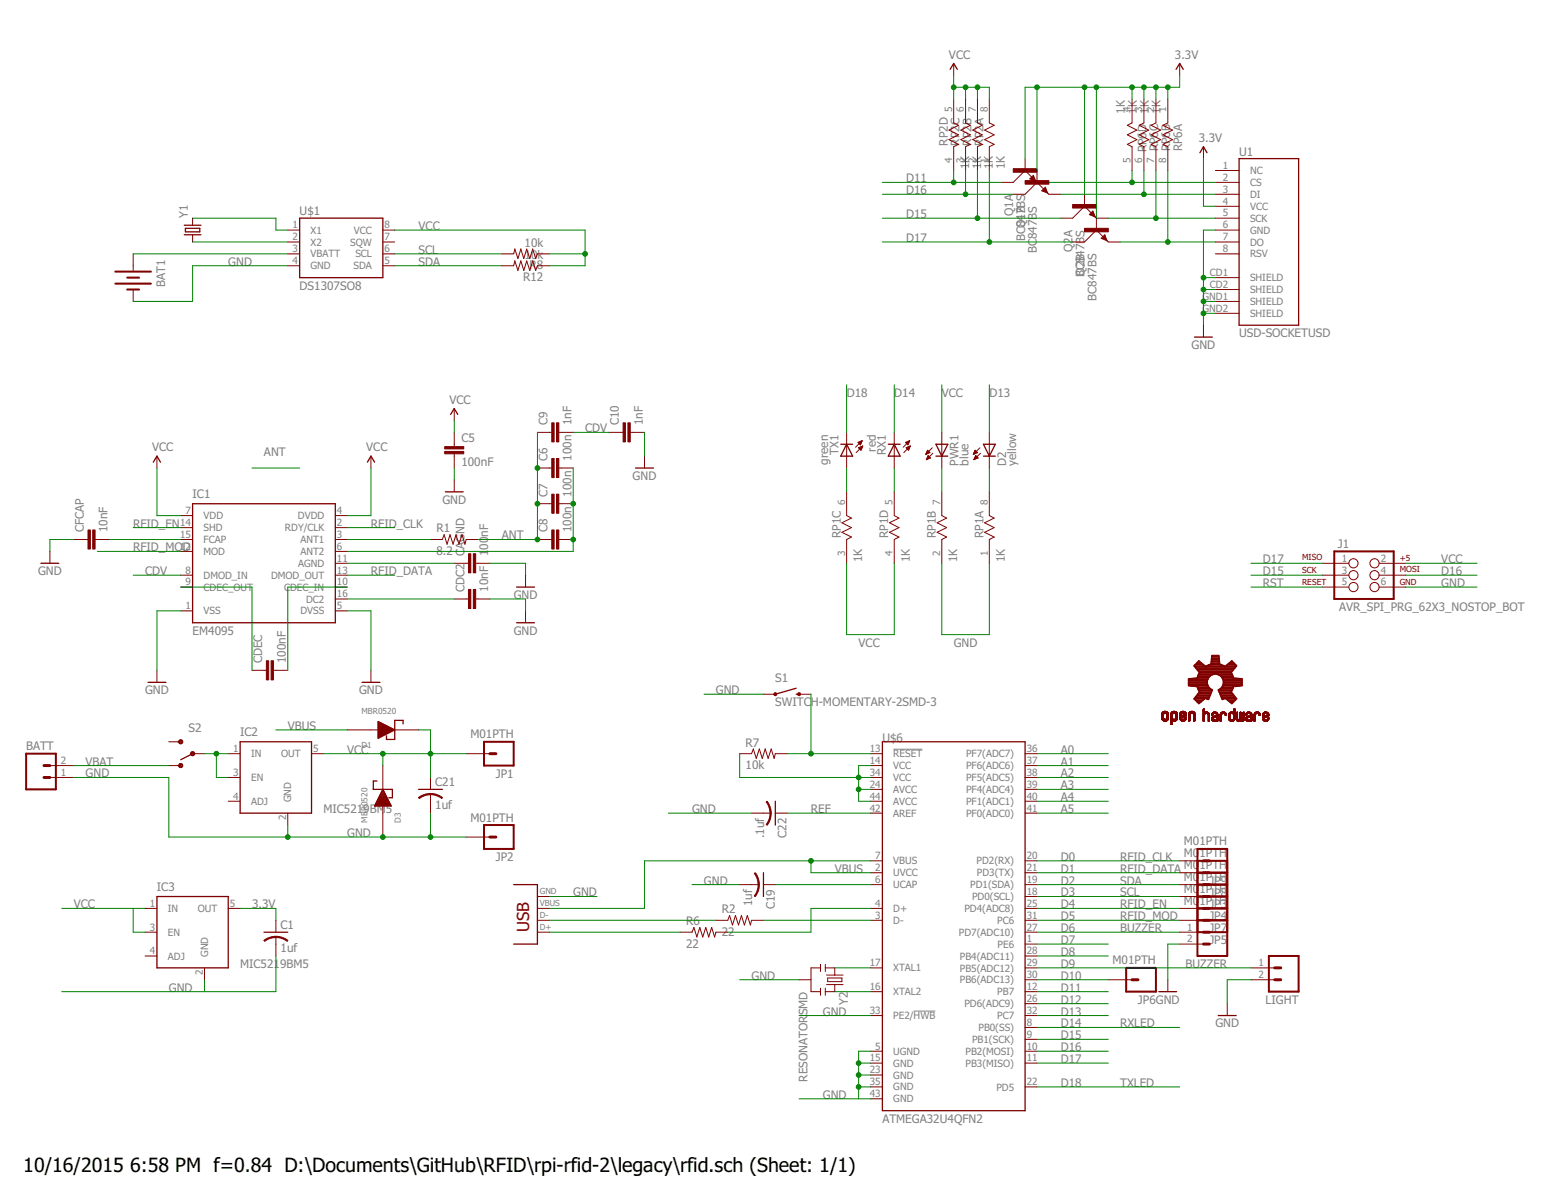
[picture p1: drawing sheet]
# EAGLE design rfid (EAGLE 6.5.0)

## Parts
BAT1  BATTERY12MM  [BATTCON_12MM]
BATT  M02PTH  [1X02]
BUZZER  M02PTH  [1X02]
C1  1uf  C-USC0603  [C0603]
C5  100nF  CAP0805  [0805]
C6  100n  CAP0805  [0805]
C7  100n  CAP0805  [0805]
C8  100n  CAP0805  [0805]
C9  1nF  CAP0805  [0805]
C10  1nF  CAP0805  [0805]
C19  1uf  C-USC0603  [C0603]
C21  1uf  C-USC0603  [C0603]
C22  .1uf  C-USC0603  [C0603]
CAGND  100nF  CAP0805  [0805]
CDC2  10nF  CAP0805  [0805]
CDEC  100nF  CAP0805  [0805]
CFCAP  10nF  CAP0805  [0805]
D1  MBR0520  [SOD-123]
D2  yellow  LED3MM  [LED3MM]
D3  MBR0520  [SOD-123]
IC1  EM4095  [SO16]
IC2  MIC5219BM5  [SOT23-5]
IC3  MIC5219BM5  [SOT23-5]
J1  AVR_SPI_PRG_62X3_NOSTOP_BOT  [2X3_STOP_BOT]
JP1  M01PTH  [1X01]
JP2  M01PTH  [1X01]
JP3  M01PTH  [1X01]
JP4  M01PTH  [1X01]
JP5  M01PTH  [1X01]
JP6  M01PTH  [1X01]
JP7  M01PTH  [1X01]
JP8  M01PTH  [1X01]
JP9  M01PTH  [1X01]
LIGHT  M02PTH  [1X02]
PWR1  blue  LED3MM  [LED3MM]
Q1  BC847BS  [SOT363_PHILIPS]
Q2  BC847BS  [SOT363_PHILIPS]
R1  8.2  RESISTOR0805-RES  [0805]
R2  22  RESISTOR0603-RES  [0603-RES]
R6  22  RESISTOR0603-RES  [0603-RES]
R7  10k  RESISTOR0603-RES  [0603-RES]
R8  10k  RESISTOR0603-RES  [0603-RES]
R12  10k  RESISTOR0603-RES  [0603-RES]
RP1  1K  RES4NT  [RES4NT]
RP2  1K  RES4NT  [RES4NT]
RP6  1K  RES4NT  [RES4NT]
RX1  red  LED3MM  [LED3MM]
S1  SWITCH-MOMENTARY-2SMD-3  [TACTILE_SWITCH_SMD-3]
S2  SWITCH-SPDT-SMD-A  [SWITCH-SPST-SMD-A]
TX1  green  LED3MM  [LED3MM]
U1  USD-SOCKETUSD  [USD-SOCKET-PP]
U$1  DS1307SO8  [SO08]
U$2  USB_MICROB  [USB-MICROB]
U$3  OSHW-LOGOL  [OSHW-LOGO-L]
U$6  ATMEGA32U4QFN2  [QFN-44-NOPAD]
Y1  CRYSTAL5X2  [CRYSTAL-SMD-5X2]
Y2  RESONATORSMD  [RESONATOR-SMD]

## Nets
3.3V: C1.1 IC3.5(OUT) Q1.2(A:B) Q1.5(B:B) Q2.2(A:B) Q2.5(B:B) RP6.1 RP6.2 RP6.3 RP6.4 U1.4(VCC)
A0: U$6.36(PF7(ADC7))
A1: U$6.37(PF6(ADC6))
A2: U$6.38(PF5(ADC5))
A3: U$6.39(PF4(ADC4))
A4: U$6.40(PF1(ADC1))
A5: U$6.41(PF0(ADC0))
ANT: C6.1 C7.1 C8.1 C9.1 R1.2
CDV: C9.2 C10.1 IC1.8(DMOD_IN)
D6: BUZZER.1 U$6.27(PD7(ADC10))
D7: U$6.1(PE6)
D8: U$6.28(PB4(ADC11))
D9: LIGHT.1 U$6.29(PB5(ADC12))
D10: JP6.1 U$6.30(PB6(ADC13))
D11: Q1.6(A:C) RP2.4 U$6.12(PB7)
D12: U$6.26(PD6(ADC9))
D13: D2.A U$6.32(PC7)
D14: RX1.K(C) U$6.8(PB0(SS))
D15: J1.3 Q2.6(A:C) RP2.2 U$6.9(PB1(SCK))
D16: J1.4 Q1.3(B:C) RP2.3 U$6.10(PB2(MOSI))
D17: J1.1 Q2.3(B:C) RP2.1 U$6.11(PB3(MISO))
D18: TX1.K(C) U$6.22(PD5)
GND: BAT1.GND(-) BATT.1 BUZZER.2 C1.2 C5.2 C10.2 C19.2 C21.2 C22.2 CAGND.2 CDC2.2 CFCAP.1 D3.2(AN) IC1.1(VSS) IC1.5(DVSS) IC2.2(GND) IC3.2(GND) J1.6 JP2.1 LIGHT.2 RP1.1 RP1.2 S1.P$1 U1.6(GND) U1.CD1(SHIELD) U1.CD2(SHIELD) U1.GND1(SHIELD) U1.GND2(SHIELD) U$1.4(GND) U$2.P4 U$2.P5 U$2.P$1 U$2.P$2 U$2.P$3 U$2.P$4 U$2.P$5 U$2.P$6 U$6.5(UGND) U$6.15(GND) U$6.23(GND) U$6.33(PE2/!HWB) U$6.35(GND) U$6.43(GND) Y2.2
N$1: IC1.3(ANT1) R1.1
N$2: IC2.1(IN) IC2.3(EN) S2.2(P)
N$3: U$6.16(XTAL2) Y2.3
N$4: C6.2 C7.2 C8.2 IC1.6(ANT2)
N$5: Q1.4(B:E) RP6.6 U1.3(DI)
N$6: CAGND.1 IC1.11(AGND)
N$7: CDEC.2 IC1.10(CDEC_IN)
N$8: CDEC.1 IC1.9(CDEC_OUT)
N$9: Q2.1(A:E) RP6.7 U1.5(SCK)
N$10: Q2.4(B:E) RP6.8 U1.7(DO)
N$12: CDC2.1 IC1.16(DC2)
N$15: CFCAP.2 IC1.15(FCAP)
N$17: U$1.1(X1) Y1.2
N$18: U$6.17(XTAL1) Y2.1
N$19: U$1.2(X2) Y1.1
N$20: BAT1.PWR@1(+) U$1.3(VBATT)
N$22: R6.2 U$6.4(D+)
N$23: R2.2 U$6.3(D-)
N$24: C19.1 U$6.6(UCAP)
N$25: R2.1 U$2.P2
N$26: R6.1 U$2.P3
N$28: RP1.6 TX1.A
N$29: RP1.5 RX1.A
N$30: PWR1.K(C) RP1.7
N$31: D2.K(C) RP1.8
N$163: Q1.1(A:E) RP6.5 U1.2(CS)
REF: C22.1 U$6.42(AREF)
RFID_CLK: IC1.2(RDY/CLK) JP9.1 U$6.20(PD2(RX))
RFID_DATA: IC1.13(DMOD_OUT) JP8.1 U$6.21(PD3(TX))
RFID_EN: IC1.14(SHD) JP7.1 U$6.25(PD4(ADC8))
RFID_MOD: IC1.12(MOD) JP5.1 U$6.31(PC6)
RST: J1.5 R7.2 S1.P$2 U$6.13(!RESET)
SCL: JP4.1 R8.2 U$1.6(SCL) U$6.18(PD0(SCL))
SDA: JP3.1 R12.2 U$1.5(SDA) U$6.19(PD1(SDA))
VBAT: BATT.2 S2.1(O)
VBUS: D1.2(AN) U$2.P1 U$6.2(UVCC) U$6.7(VBUS)
VCC: C5.1 C21.1 D1.1(CA) D3.1(CA) IC1.4(DVDD) IC1.7(VDD) IC2.5(OUT) IC3.1(IN) IC3.3(EN) J1.2 JP1.1 PWR1.A R7.1 R8.1 R12.1 RP1.3 RP1.4 RP2.5 RP2.6 RP2.7 RP2.8 U$1.8(VCC) U$6.14(VCC) U$6.24(AVCC) U$6.34(VCC) U$6.44(AVCC)
Unconnected: IC2.4(ADJ) IC3.4(ADJ) S2.3(S) U1.1(NC) U1.8(RSV) U$1.7(SQW)

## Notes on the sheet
- D0
- D1
- D2
- D3
- D4
- D5
- BUZZER
- RXLED
- TXLED

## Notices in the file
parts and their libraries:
SparkFun-Aesthetics: Licensing: CC v3.0 Share-Alike You are welcome to use this library for commercial purposes.
